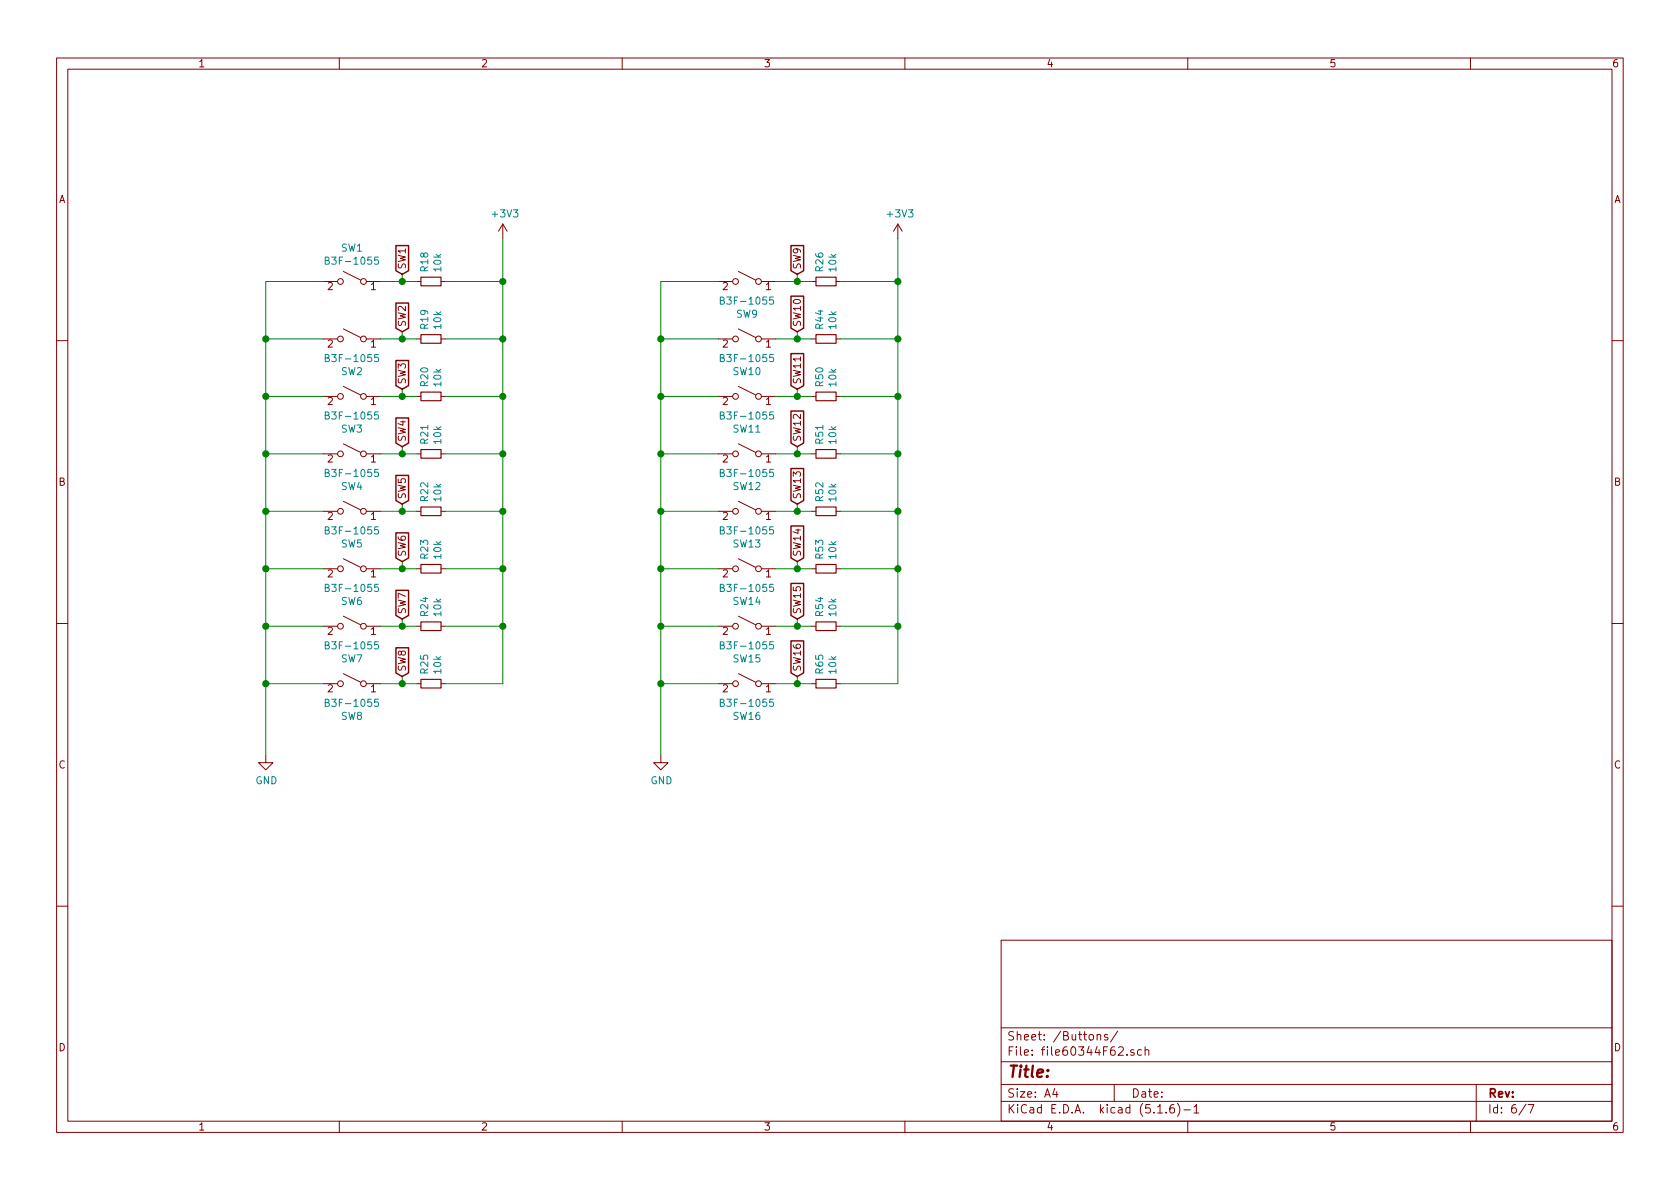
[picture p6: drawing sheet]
EESchema Schematic File Version 4
EELAYER 30 0
EELAYER END
$Descr A4 11693 8268
encoding utf-8
Sheet 6 7
Title ""
Date ""
Rev ""
Comp ""
Comment1 ""
Comment2 ""
Comment3 ""
Comment4 ""
$EndDescr
$Comp
L Switch:SW_SPST SW3
U 1 1
P 2450 2750
F 0 "SW3" H 2450 2525 50  0000 C CNN
F 1 "B3F-1055" H 2450 2616 50  0000 C CNN
F 2 "B3F1000" H 3100 2850 50  0001 L CNN
F 3 "https://omronfs.omron.com/en_US/ecb/products/pdf/en-b3f.pdf" H 3100 2750 50  0001 L CNN
F 4 "OMRON ELECTRONIC COMPONENTS - B3F-1055 - SWITCH, TACTILE, SPST-NO, 50mA, THOUGH HOLE" H 3100 2650 50  0001 L CNN "Description"
F 5 "" H 3100 2550 50  0001 L CNN "Height"
F 6 "653-B3F-1055" H 3100 2450 50  0001 L CNN "Mouser Part Number"
F 7 "https://www.mouser.co.uk/ProductDetail/Omron-Electronics/B3F-1055?qs=1tDaWCEHQQ77i2BzV2Yqkw%3D%3D" H 3100 2350 50  0001 L CNN "Mouser Price/Stock"
F 8 "Omron Electronics" H 3100 2250 50  0001 L CNN "Manufacturer_Name"
F 9 "B3F-1055" H 3100 2150 50  0001 L CNN "Manufacturer_Part_Number"
	1    2450 2750
	-1   0    0    -1  
$EndComp
$Comp
L Switch:SW_SPST SW4
U 1 1
P 2450 3150
F 0 "SW4" H 2450 2925 50  0000 C CNN
F 1 "B3F-1055" H 2450 3016 50  0000 C CNN
F 2 "B3F1000" H 3100 3250 50  0001 L CNN
F 3 "https://omronfs.omron.com/en_US/ecb/products/pdf/en-b3f.pdf" H 3100 3150 50  0001 L CNN
F 4 "OMRON ELECTRONIC COMPONENTS - B3F-1055 - SWITCH, TACTILE, SPST-NO, 50mA, THOUGH HOLE" H 3100 3050 50  0001 L CNN "Description"
F 5 "" H 3100 2950 50  0001 L CNN "Height"
F 6 "653-B3F-1055" H 3100 2850 50  0001 L CNN "Mouser Part Number"
F 7 "https://www.mouser.co.uk/ProductDetail/Omron-Electronics/B3F-1055?qs=1tDaWCEHQQ77i2BzV2Yqkw%3D%3D" H 3100 2750 50  0001 L CNN "Mouser Price/Stock"
F 8 "Omron Electronics" H 3100 2650 50  0001 L CNN "Manufacturer_Name"
F 9 "B3F-1055" H 3100 2550 50  0001 L CNN "Manufacturer_Part_Number"
	1    2450 3150
	-1   0    0    -1  
$EndComp
$Comp
L Switch:SW_SPST SW5
U 1 1
P 2450 3550
F 0 "SW5" H 2450 3325 50  0000 C CNN
F 1 "B3F-1055" H 2450 3416 50  0000 C CNN
F 2 "B3F1000" H 3100 3650 50  0001 L CNN
F 3 "https://omronfs.omron.com/en_US/ecb/products/pdf/en-b3f.pdf" H 3100 3550 50  0001 L CNN
F 4 "OMRON ELECTRONIC COMPONENTS - B3F-1055 - SWITCH, TACTILE, SPST-NO, 50mA, THOUGH HOLE" H 3100 3450 50  0001 L CNN "Description"
F 5 "" H 3100 3350 50  0001 L CNN "Height"
F 6 "653-B3F-1055" H 3100 3250 50  0001 L CNN "Mouser Part Number"
F 7 "https://www.mouser.co.uk/ProductDetail/Omron-Electronics/B3F-1055?qs=1tDaWCEHQQ77i2BzV2Yqkw%3D%3D" H 3100 3150 50  0001 L CNN "Mouser Price/Stock"
F 8 "Omron Electronics" H 3100 3050 50  0001 L CNN "Manufacturer_Name"
F 9 "B3F-1055" H 3100 2950 50  0001 L CNN "Manufacturer_Part_Number"
	1    2450 3550
	-1   0    0    -1  
$EndComp
$Comp
L Switch:SW_SPST SW6
U 1 1
P 2450 3950
F 0 "SW6" H 2450 3725 50  0000 C CNN
F 1 "B3F-1055" H 2450 3816 50  0000 C CNN
F 2 "B3F1000" H 3100 4050 50  0001 L CNN
F 3 "https://omronfs.omron.com/en_US/ecb/products/pdf/en-b3f.pdf" H 3100 3950 50  0001 L CNN
F 4 "OMRON ELECTRONIC COMPONENTS - B3F-1055 - SWITCH, TACTILE, SPST-NO, 50mA, THOUGH HOLE" H 3100 3850 50  0001 L CNN "Description"
F 5 "" H 3100 3750 50  0001 L CNN "Height"
F 6 "653-B3F-1055" H 3100 3650 50  0001 L CNN "Mouser Part Number"
F 7 "https://www.mouser.co.uk/ProductDetail/Omron-Electronics/B3F-1055?qs=1tDaWCEHQQ77i2BzV2Yqkw%3D%3D" H 3100 3550 50  0001 L CNN "Mouser Price/Stock"
F 8 "Omron Electronics" H 3100 3450 50  0001 L CNN "Manufacturer_Name"
F 9 "B3F-1055" H 3100 3350 50  0001 L CNN "Manufacturer_Part_Number"
	1    2450 3950
	-1   0    0    -1  
$EndComp
$Comp
L Switch:SW_SPST SW7
U 1 1
P 2450 4350
F 0 "SW7" H 2450 4125 50  0000 C CNN
F 1 "B3F-1055" H 2450 4216 50  0000 C CNN
F 2 "B3F1000" H 3100 4450 50  0001 L CNN
F 3 "https://omronfs.omron.com/en_US/ecb/products/pdf/en-b3f.pdf" H 3100 4350 50  0001 L CNN
F 4 "OMRON ELECTRONIC COMPONENTS - B3F-1055 - SWITCH, TACTILE, SPST-NO, 50mA, THOUGH HOLE" H 3100 4250 50  0001 L CNN "Description"
F 5 "" H 3100 4150 50  0001 L CNN "Height"
F 6 "653-B3F-1055" H 3100 4050 50  0001 L CNN "Mouser Part Number"
F 7 "https://www.mouser.co.uk/ProductDetail/Omron-Electronics/B3F-1055?qs=1tDaWCEHQQ77i2BzV2Yqkw%3D%3D" H 3100 3950 50  0001 L CNN "Mouser Price/Stock"
F 8 "Omron Electronics" H 3100 3850 50  0001 L CNN "Manufacturer_Name"
F 9 "B3F-1055" H 3100 3750 50  0001 L CNN "Manufacturer_Part_Number"
	1    2450 4350
	-1   0    0    -1  
$EndComp
$Comp
L Switch:SW_SPST SW8
U 1 1
P 2450 4750
F 0 "SW8" H 2450 4525 50  0000 C CNN
F 1 "B3F-1055" H 2450 4616 50  0000 C CNN
F 2 "B3F1000" H 3100 4850 50  0001 L CNN
F 3 "https://omronfs.omron.com/en_US/ecb/products/pdf/en-b3f.pdf" H 3100 4750 50  0001 L CNN
F 4 "OMRON ELECTRONIC COMPONENTS - B3F-1055 - SWITCH, TACTILE, SPST-NO, 50mA, THOUGH HOLE" H 3100 4650 50  0001 L CNN "Description"
F 5 "" H 3100 4550 50  0001 L CNN "Height"
F 6 "653-B3F-1055" H 3100 4450 50  0001 L CNN "Mouser Part Number"
F 7 "https://www.mouser.co.uk/ProductDetail/Omron-Electronics/B3F-1055?qs=1tDaWCEHQQ77i2BzV2Yqkw%3D%3D" H 3100 4350 50  0001 L CNN "Mouser Price/Stock"
F 8 "Omron Electronics" H 3100 4250 50  0001 L CNN "Manufacturer_Name"
F 9 "B3F-1055" H 3100 4150 50  0001 L CNN "Manufacturer_Part_Number"
	1    2450 4750
	-1   0    0    -1  
$EndComp
$Comp
L Switch:SW_SPST SW16
U 1 1
P 5200 4750
F 0 "SW16" H 5200 4525 50  0000 C CNN
F 1 "B3F-1055" H 5200 4616 50  0000 C CNN
F 2 "B3F1000" H 5850 4850 50  0001 L CNN
F 3 "https://omronfs.omron.com/en_US/ecb/products/pdf/en-b3f.pdf" H 5850 4750 50  0001 L CNN
F 4 "OMRON ELECTRONIC COMPONENTS - B3F-1055 - SWITCH, TACTILE, SPST-NO, 50mA, THOUGH HOLE" H 5850 4650 50  0001 L CNN "Description"
F 5 "" H 5850 4550 50  0001 L CNN "Height"
F 6 "653-B3F-1055" H 5850 4450 50  0001 L CNN "Mouser Part Number"
F 7 "https://www.mouser.co.uk/ProductDetail/Omron-Electronics/B3F-1055?qs=1tDaWCEHQQ77i2BzV2Yqkw%3D%3D" H 5850 4350 50  0001 L CNN "Mouser Price/Stock"
F 8 "Omron Electronics" H 5850 4250 50  0001 L CNN "Manufacturer_Name"
F 9 "B3F-1055" H 5850 4150 50  0001 L CNN "Manufacturer_Part_Number"
	1    5200 4750
	-1   0    0    -1  
$EndComp
$Comp
L Switch:SW_SPST SW15
U 1 1
P 5200 4350
F 0 "SW15" H 5200 4125 50  0000 C CNN
F 1 "B3F-1055" H 5200 4216 50  0000 C CNN
F 2 "B3F1000" H 5850 4450 50  0001 L CNN
F 3 "https://omronfs.omron.com/en_US/ecb/products/pdf/en-b3f.pdf" H 5850 4350 50  0001 L CNN
F 4 "OMRON ELECTRONIC COMPONENTS - B3F-1055 - SWITCH, TACTILE, SPST-NO, 50mA, THOUGH HOLE" H 5850 4250 50  0001 L CNN "Description"
F 5 "" H 5850 4150 50  0001 L CNN "Height"
F 6 "653-B3F-1055" H 5850 4050 50  0001 L CNN "Mouser Part Number"
F 7 "https://www.mouser.co.uk/ProductDetail/Omron-Electronics/B3F-1055?qs=1tDaWCEHQQ77i2BzV2Yqkw%3D%3D" H 5850 3950 50  0001 L CNN "Mouser Price/Stock"
F 8 "Omron Electronics" H 5850 3850 50  0001 L CNN "Manufacturer_Name"
F 9 "B3F-1055" H 5850 3750 50  0001 L CNN "Manufacturer_Part_Number"
	1    5200 4350
	-1   0    0    -1  
$EndComp
$Comp
L Switch:SW_SPST SW14
U 1 1
P 5200 3950
F 0 "SW14" H 5200 3725 50  0000 C CNN
F 1 "B3F-1055" H 5200 3816 50  0000 C CNN
F 2 "B3F1000" H 5850 4050 50  0001 L CNN
F 3 "https://omronfs.omron.com/en_US/ecb/products/pdf/en-b3f.pdf" H 5850 3950 50  0001 L CNN
F 4 "OMRON ELECTRONIC COMPONENTS - B3F-1055 - SWITCH, TACTILE, SPST-NO, 50mA, THOUGH HOLE" H 5850 3850 50  0001 L CNN "Description"
F 5 "" H 5850 3750 50  0001 L CNN "Height"
F 6 "653-B3F-1055" H 5850 3650 50  0001 L CNN "Mouser Part Number"
F 7 "https://www.mouser.co.uk/ProductDetail/Omron-Electronics/B3F-1055?qs=1tDaWCEHQQ77i2BzV2Yqkw%3D%3D" H 5850 3550 50  0001 L CNN "Mouser Price/Stock"
F 8 "Omron Electronics" H 5850 3450 50  0001 L CNN "Manufacturer_Name"
F 9 "B3F-1055" H 5850 3350 50  0001 L CNN "Manufacturer_Part_Number"
	1    5200 3950
	-1   0    0    -1  
$EndComp
$Comp
L Switch:SW_SPST SW13
U 1 1
P 5200 3550
F 0 "SW13" H 5200 3325 50  0000 C CNN
F 1 "B3F-1055" H 5200 3416 50  0000 C CNN
F 2 "B3F1000" H 5850 3650 50  0001 L CNN
F 3 "https://omronfs.omron.com/en_US/ecb/products/pdf/en-b3f.pdf" H 5850 3550 50  0001 L CNN
F 4 "OMRON ELECTRONIC COMPONENTS - B3F-1055 - SWITCH, TACTILE, SPST-NO, 50mA, THOUGH HOLE" H 5850 3450 50  0001 L CNN "Description"
F 5 "" H 5850 3350 50  0001 L CNN "Height"
F 6 "653-B3F-1055" H 5850 3250 50  0001 L CNN "Mouser Part Number"
F 7 "https://www.mouser.co.uk/ProductDetail/Omron-Electronics/B3F-1055?qs=1tDaWCEHQQ77i2BzV2Yqkw%3D%3D" H 5850 3150 50  0001 L CNN "Mouser Price/Stock"
F 8 "Omron Electronics" H 5850 3050 50  0001 L CNN "Manufacturer_Name"
F 9 "B3F-1055" H 5850 2950 50  0001 L CNN "Manufacturer_Part_Number"
	1    5200 3550
	-1   0    0    -1  
$EndComp
$Comp
L Switch:SW_SPST SW12
U 1 1
P 5200 3150
F 0 "SW12" H 5200 2925 50  0000 C CNN
F 1 "B3F-1055" H 5200 3016 50  0000 C CNN
F 2 "B3F1000" H 5850 3250 50  0001 L CNN
F 3 "https://omronfs.omron.com/en_US/ecb/products/pdf/en-b3f.pdf" H 5850 3150 50  0001 L CNN
F 4 "OMRON ELECTRONIC COMPONENTS - B3F-1055 - SWITCH, TACTILE, SPST-NO, 50mA, THOUGH HOLE" H 5850 3050 50  0001 L CNN "Description"
F 5 "" H 5850 2950 50  0001 L CNN "Height"
F 6 "653-B3F-1055" H 5850 2850 50  0001 L CNN "Mouser Part Number"
F 7 "https://www.mouser.co.uk/ProductDetail/Omron-Electronics/B3F-1055?qs=1tDaWCEHQQ77i2BzV2Yqkw%3D%3D" H 5850 2750 50  0001 L CNN "Mouser Price/Stock"
F 8 "Omron Electronics" H 5850 2650 50  0001 L CNN "Manufacturer_Name"
F 9 "B3F-1055" H 5850 2550 50  0001 L CNN "Manufacturer_Part_Number"
	1    5200 3150
	-1   0    0    -1  
$EndComp
$Comp
L Switch:SW_SPST SW11
U 1 1
P 5200 2750
F 0 "SW11" H 5200 2525 50  0000 C CNN
F 1 "B3F-1055" H 5200 2616 50  0000 C CNN
F 2 "B3F1000" H 5850 2850 50  0001 L CNN
F 3 "https://omronfs.omron.com/en_US/ecb/products/pdf/en-b3f.pdf" H 5850 2750 50  0001 L CNN
F 4 "OMRON ELECTRONIC COMPONENTS - B3F-1055 - SWITCH, TACTILE, SPST-NO, 50mA, THOUGH HOLE" H 5850 2650 50  0001 L CNN "Description"
F 5 "" H 5850 2550 50  0001 L CNN "Height"
F 6 "653-B3F-1055" H 5850 2450 50  0001 L CNN "Mouser Part Number"
F 7 "https://www.mouser.co.uk/ProductDetail/Omron-Electronics/B3F-1055?qs=1tDaWCEHQQ77i2BzV2Yqkw%3D%3D" H 5850 2350 50  0001 L CNN "Mouser Price/Stock"
F 8 "Omron Electronics" H 5850 2250 50  0001 L CNN "Manufacturer_Name"
F 9 "B3F-1055" H 5850 2150 50  0001 L CNN "Manufacturer_Part_Number"
	1    5200 2750
	-1   0    0    -1  
$EndComp
$Comp
L Switch:SW_SPST SW10
U 1 1
P 5200 2350
F 0 "SW10" H 5200 2125 50  0000 C CNN
F 1 "B3F-1055" H 5200 2216 50  0000 C CNN
F 2 "B3F1000" H 5850 2450 50  0001 L CNN
F 3 "https://omronfs.omron.com/en_US/ecb/products/pdf/en-b3f.pdf" H 5850 2350 50  0001 L CNN
F 4 "OMRON ELECTRONIC COMPONENTS - B3F-1055 - SWITCH, TACTILE, SPST-NO, 50mA, THOUGH HOLE" H 5850 2250 50  0001 L CNN "Description"
F 5 "" H 5850 2150 50  0001 L CNN "Height"
F 6 "653-B3F-1055" H 5850 2050 50  0001 L CNN "Mouser Part Number"
F 7 "https://www.mouser.co.uk/ProductDetail/Omron-Electronics/B3F-1055?qs=1tDaWCEHQQ77i2BzV2Yqkw%3D%3D" H 5850 1950 50  0001 L CNN "Mouser Price/Stock"
F 8 "Omron Electronics" H 5850 1850 50  0001 L CNN "Manufacturer_Name"
F 9 "B3F-1055" H 5850 1750 50  0001 L CNN "Manufacturer_Part_Number"
	1    5200 2350
	-1   0    0    -1  
$EndComp
$Comp
L Switch:SW_SPST SW9
U 1 1
P 5200 1950
F 0 "SW9" H 5200 1725 50  0000 C CNN
F 1 "B3F-1055" H 5200 1816 50  0000 C CNN
F 2 "B3F1000" H 5850 2050 50  0001 L CNN
F 3 "https://omronfs.omron.com/en_US/ecb/products/pdf/en-b3f.pdf" H 5850 1950 50  0001 L CNN
F 4 "OMRON ELECTRONIC COMPONENTS - B3F-1055 - SWITCH, TACTILE, SPST-NO, 50mA, THOUGH HOLE" H 5850 1850 50  0001 L CNN "Description"
F 5 "" H 5850 1750 50  0001 L CNN "Height"
F 6 "653-B3F-1055" H 5850 1650 50  0001 L CNN "Mouser Part Number"
F 7 "https://www.mouser.co.uk/ProductDetail/Omron-Electronics/B3F-1055?qs=1tDaWCEHQQ77i2BzV2Yqkw%3D%3D" H 5850 1550 50  0001 L CNN "Mouser Price/Stock"
F 8 "Omron Electronics" H 5850 1450 50  0001 L CNN "Manufacturer_Name"
F 9 "B3F-1055" H 5850 1350 50  0001 L CNN "Manufacturer_Part_Number"
	1    5200 1950
	-1   0    0    -1  
$EndComp
$Comp
L Switch:SW_SPST SW1
U 1 1
P 2450 1950
F 0 "SW1" H 2450 2185 50  0000 C CNN
F 1 "B3F-1055" H 2450 2094 50  0000 C CNN
F 2 "B3F1000" H 3100 2050 50  0001 L CNN
F 3 "https://omronfs.omron.com/en_US/ecb/products/pdf/en-b3f.pdf" H 3100 1950 50  0001 L CNN
F 4 "OMRON ELECTRONIC COMPONENTS - B3F-1055 - SWITCH, TACTILE, SPST-NO, 50mA, THOUGH HOLE" H 3100 1850 50  0001 L CNN "Description"
F 5 "" H 3100 1750 50  0001 L CNN "Height"
F 6 "653-B3F-1055" H 3100 1650 50  0001 L CNN "Mouser Part Number"
F 7 "https://www.mouser.co.uk/ProductDetail/Omron-Electronics/B3F-1055?qs=1tDaWCEHQQ77i2BzV2Yqkw%3D%3D" H 3100 1550 50  0001 L CNN "Mouser Price/Stock"
F 8 "Omron Electronics" H 3100 1450 50  0001 L CNN "Manufacturer_Name"
F 9 "B3F-1055" H 3100 1350 50  0001 L CNN "Manufacturer_Part_Number"
	1    2450 1950
	-1   0    0    -1  
$EndComp
$Comp
L Switch:SW_SPST SW2
U 1 1
P 2450 2350
F 0 "SW2" H 2450 2125 50  0000 C CNN
F 1 "B3F-1055" H 2450 2216 50  0000 C CNN
F 2 "B3F1000" H 3100 2450 50  0001 L CNN
F 3 "https://omronfs.omron.com/en_US/ecb/products/pdf/en-b3f.pdf" H 3100 2350 50  0001 L CNN
F 4 "OMRON ELECTRONIC COMPONENTS - B3F-1055 - SWITCH, TACTILE, SPST-NO, 50mA, THOUGH HOLE" H 3100 2250 50  0001 L CNN "Description"
F 5 "" H 3100 2150 50  0001 L CNN "Height"
F 6 "653-B3F-1055" H 3100 2050 50  0001 L CNN "Mouser Part Number"
F 7 "https://www.mouser.co.uk/ProductDetail/Omron-Electronics/B3F-1055?qs=1tDaWCEHQQ77i2BzV2Yqkw%3D%3D" H 3100 1950 50  0001 L CNN "Mouser Price/Stock"
F 8 "Omron Electronics" H 3100 1850 50  0001 L CNN "Manufacturer_Name"
F 9 "B3F-1055" H 3100 1750 50  0001 L CNN "Manufacturer_Part_Number"
	1    2450 2350
	-1   0    0    -1  
$EndComp
$Comp
L power:GND #PWR0162
U 1 1
P 1850 5250
F 0 "#PWR0162" H 1850 5000 50  0001 C CNN
F 1 "GND" H 1855 5077 50  0000 C CNN
F 2 "" H 1850 5250 50  0001 C CNN
F 3 "" H 1850 5250 50  0001 C CNN
	1    1850 5250
	1    0    0    -1  
$EndComp
Wire Wire Line
	1850 1950 2250 1950
Wire Wire Line
	2250 2350 1850 2350
Connection ~ 1850 2350
Wire Wire Line
	2250 2750 1850 2750
Wire Wire Line
	2250 3150 1850 3150
Wire Wire Line
	2250 3550 1850 3550
Wire Wire Line
	2250 3950 1850 3950
Wire Wire Line
	2250 4350 1850 4350
Wire Wire Line
	2250 4750 1850 4750
$Comp
L Device:R_Small R18
U 1 1
P 3000 1950
AR Path="/60344F63/609641EC" Ref="R18"  Part="1" 
AR Path="/609641EC" Ref="R?"  Part="1" 
F 0 "R18" H 3059 1996 50  0000 L CNN
F 1 "10k" H 3059 1905 50  0000 L CNN
F 2 "Resistor_SMD:R_0805_2012Metric_Pad1.15x1.40mm_HandSolder" H 3000 1950 50  0001 C CNN
F 3 "~" H 3000 1950 50  0001 C CNN
F 4 "C17414" H 3000 1950 50  0001 C CNN "LCSC"
F 5 "Vishay" H 3000 1950 50  0001 C CNN "Manufacturer_Name"
F 6 "CRCW080510K0FKEAC" H 3000 1950 50  0001 C CNN "Manufacturer_Part_Number"
F 7 "71-CRCW080510K0FKEAC" H 3000 1950 50  0001 C CNN "Mouser Part Number"
	1    3000 1950
	0    -1   -1   0   
$EndComp
$Comp
L Device:R_Small R19
U 1 1
P 3000 2350
AR Path="/60344F63/60964457" Ref="R19"  Part="1" 
AR Path="/60964457" Ref="R?"  Part="1" 
F 0 "R19" H 3059 2396 50  0000 L CNN
F 1 "10k" H 3059 2305 50  0000 L CNN
F 2 "Resistor_SMD:R_0805_2012Metric_Pad1.15x1.40mm_HandSolder" H 3000 2350 50  0001 C CNN
F 3 "~" H 3000 2350 50  0001 C CNN
F 4 "C17414" H 3000 2350 50  0001 C CNN "LCSC"
F 5 "Vishay" H 3000 2350 50  0001 C CNN "Manufacturer_Name"
F 6 "CRCW080510K0FKEAC" H 3000 2350 50  0001 C CNN "Manufacturer_Part_Number"
F 7 "71-CRCW080510K0FKEAC" H 3000 2350 50  0001 C CNN "Mouser Part Number"
	1    3000 2350
	0    -1   -1   0   
$EndComp
$Comp
L Device:R_Small R20
U 1 1
P 3000 2750
AR Path="/60344F63/60964D8E" Ref="R20"  Part="1" 
AR Path="/60964D8E" Ref="R?"  Part="1" 
F 0 "R20" H 3059 2796 50  0000 L CNN
F 1 "10k" H 3059 2705 50  0000 L CNN
F 2 "Resistor_SMD:R_0805_2012Metric_Pad1.15x1.40mm_HandSolder" H 3000 2750 50  0001 C CNN
F 3 "~" H 3000 2750 50  0001 C CNN
F 4 "C17414" H 3000 2750 50  0001 C CNN "LCSC"
F 5 "Vishay" H 3000 2750 50  0001 C CNN "Manufacturer_Name"
F 6 "CRCW080510K0FKEAC" H 3000 2750 50  0001 C CNN "Manufacturer_Part_Number"
F 7 "71-CRCW080510K0FKEAC" H 3000 2750 50  0001 C CNN "Mouser Part Number"
	1    3000 2750
	0    -1   -1   0   
$EndComp
Connection ~ 1850 2750
Wire Wire Line
	1850 2750 1850 2350
Wire Wire Line
	1850 2750 1850 3150
Wire Wire Line
	1850 1950 1850 2350
$Comp
L Device:R_Small R21
U 1 1
P 3000 3150
AR Path="/60344F63/6096B6AF" Ref="R21"  Part="1" 
AR Path="/6096B6AF" Ref="R?"  Part="1" 
F 0 "R21" H 3059 3196 50  0000 L CNN
F 1 "10k" H 3059 3105 50  0000 L CNN
F 2 "Resistor_SMD:R_0805_2012Metric_Pad1.15x1.40mm_HandSolder" H 3000 3150 50  0001 C CNN
F 3 "~" H 3000 3150 50  0001 C CNN
F 4 "C17414" H 3000 3150 50  0001 C CNN "LCSC"
F 5 "Vishay" H 3000 3150 50  0001 C CNN "Manufacturer_Name"
F 6 "CRCW080510K0FKEAC" H 3000 3150 50  0001 C CNN "Manufacturer_Part_Number"
F 7 "71-CRCW080510K0FKEAC" H 3000 3150 50  0001 C CNN "Mouser Part Number"
	1    3000 3150
	0    -1   -1   0   
$EndComp
$Comp
L Device:R_Small R22
U 1 1
P 3000 3550
AR Path="/60344F63/6096B6B5" Ref="R22"  Part="1" 
AR Path="/6096B6B5" Ref="R?"  Part="1" 
F 0 "R22" H 3059 3596 50  0000 L CNN
F 1 "10k" H 3059 3505 50  0000 L CNN
F 2 "Resistor_SMD:R_0805_2012Metric_Pad1.15x1.40mm_HandSolder" H 3000 3550 50  0001 C CNN
F 3 "~" H 3000 3550 50  0001 C CNN
F 4 "C17414" H 3000 3550 50  0001 C CNN "LCSC"
F 5 "Vishay" H 3000 3550 50  0001 C CNN "Manufacturer_Name"
F 6 "CRCW080510K0FKEAC" H 3000 3550 50  0001 C CNN "Manufacturer_Part_Number"
F 7 "71-CRCW080510K0FKEAC" H 3000 3550 50  0001 C CNN "Mouser Part Number"
	1    3000 3550
	0    -1   -1   0   
$EndComp
$Comp
L Device:R_Small R23
U 1 1
P 3000 3950
AR Path="/60344F63/6096B6BB" Ref="R23"  Part="1" 
AR Path="/6096B6BB" Ref="R?"  Part="1" 
F 0 "R23" H 3059 3996 50  0000 L CNN
F 1 "10k" H 3059 3905 50  0000 L CNN
F 2 "Resistor_SMD:R_0805_2012Metric_Pad1.15x1.40mm_HandSolder" H 3000 3950 50  0001 C CNN
F 3 "~" H 3000 3950 50  0001 C CNN
F 4 "C17414" H 3000 3950 50  0001 C CNN "LCSC"
F 5 "Vishay" H 3000 3950 50  0001 C CNN "Manufacturer_Name"
F 6 "CRCW080510K0FKEAC" H 3000 3950 50  0001 C CNN "Manufacturer_Part_Number"
F 7 "71-CRCW080510K0FKEAC" H 3000 3950 50  0001 C CNN "Mouser Part Number"
	1    3000 3950
	0    -1   -1   0   
$EndComp
Connection ~ 1850 3150
Wire Wire Line
	1850 3150 1850 3550
Connection ~ 1850 3550
Wire Wire Line
	1850 3550 1850 3950
Connection ~ 1850 3950
Wire Wire Line
	1850 3950 1850 4350
$Comp
L Device:R_Small R24
U 1 1
P 3000 4350
AR Path="/60344F63/6096F94A" Ref="R24"  Part="1" 
AR Path="/6096F94A" Ref="R?"  Part="1" 
F 0 "R24" H 3059 4396 50  0000 L CNN
F 1 "10k" H 3059 4305 50  0000 L CNN
F 2 "Resistor_SMD:R_0805_2012Metric_Pad1.15x1.40mm_HandSolder" H 3000 4350 50  0001 C CNN
F 3 "~" H 3000 4350 50  0001 C CNN
F 4 "C17414" H 3000 4350 50  0001 C CNN "LCSC"
F 5 "Vishay" H 3000 4350 50  0001 C CNN "Manufacturer_Name"
F 6 "CRCW080510K0FKEAC" H 3000 4350 50  0001 C CNN "Manufacturer_Part_Number"
F 7 "71-CRCW080510K0FKEAC" H 3000 4350 50  0001 C CNN "Mouser Part Number"
	1    3000 4350
	0    -1   -1   0   
$EndComp
$Comp
L Device:R_Small R25
U 1 1
P 3000 4750
AR Path="/60344F63/6096F950" Ref="R25"  Part="1" 
AR Path="/6096F950" Ref="R?"  Part="1" 
F 0 "R25" H 3059 4796 50  0000 L CNN
F 1 "10k" H 3059 4705 50  0000 L CNN
F 2 "Resistor_SMD:R_0805_2012Metric_Pad1.15x1.40mm_HandSolder" H 3000 4750 50  0001 C CNN
F 3 "~" H 3000 4750 50  0001 C CNN
F 4 "C17414" H 3000 4750 50  0001 C CNN "LCSC"
F 5 "Vishay" H 3000 4750 50  0001 C CNN "Manufacturer_Name"
F 6 "CRCW080510K0FKEAC" H 3000 4750 50  0001 C CNN "Manufacturer_Part_Number"
F 7 "71-CRCW080510K0FKEAC" H 3000 4750 50  0001 C CNN "Mouser Part Number"
	1    3000 4750
	0    -1   -1   0   
$EndComp
Connection ~ 1850 4350
Wire Wire Line
	1850 4350 1850 4750
Wire Wire Line
	1850 5250 1850 4750
Connection ~ 1850 4750
Wire Wire Line
	3500 1650 3500 1950
Wire Wire Line
	3500 4750 3100 4750
Wire Wire Line
	3100 4350 3500 4350
Connection ~ 3500 4350
Wire Wire Line
	3500 4350 3500 4750
Wire Wire Line
	3100 3950 3500 3950
Wire Wire Line
	3100 3550 3500 3550
Wire Wire Line
	3100 3150 3500 3150
Wire Wire Line
	3100 2750 3500 2750
Wire Wire Line
	3100 2350 3500 2350
Wire Wire Line
	3100 1950 3500 1950
Wire Wire Line
	2650 1950 2800 1950
Wire Wire Line
	2650 2350 2800 2350
Wire Wire Line
	2650 2750 2800 2750
Wire Wire Line
	2650 3150 2800 3150
Wire Wire Line
	2650 3550 2800 3550
Wire Wire Line
	2650 3950 2800 3950
Wire Wire Line
	2650 4350 2800 4350
Wire Wire Line
	2650 4750 2800 4750
$Comp
L power:GND #PWR0164
U 1 1
P 4600 5250
F 0 "#PWR0164" H 4600 5000 50  0001 C CNN
F 1 "GND" H 4605 5077 50  0000 C CNN
F 2 "" H 4600 5250 50  0001 C CNN
F 3 "" H 4600 5250 50  0001 C CNN
	1    4600 5250
	1    0    0    -1  
$EndComp
Wire Wire Line
	4600 1950 5000 1950
Wire Wire Line
	5000 2350 4600 2350
Connection ~ 4600 2350
Wire Wire Line
	5000 2750 4600 2750
Wire Wire Line
	5000 3150 4600 3150
Wire Wire Line
	5000 3550 4600 3550
Wire Wire Line
	5000 3950 4600 3950
Wire Wire Line
	5000 4350 4600 4350
Wire Wire Line
	5000 4750 4600 4750
Connection ~ 4600 2750
Wire Wire Line
	4600 2750 4600 2350
Wire Wire Line
	4600 2750 4600 3150
Wire Wire Line
	4600 1950 4600 2350
Connection ~ 4600 3150
Wire Wire Line
	4600 3150 4600 3550
Connection ~ 4600 3550
Wire Wire Line
	4600 3550 4600 3950
Connection ~ 4600 3950
Wire Wire Line
	4600 3950 4600 4350
Connection ~ 4600 4350
Wire Wire Line
	4600 4350 4600 4750
Wire Wire Line
	4600 5250 4600 4750
Connection ~ 4600 4750
Text GLabel 2800 1900 1    50   Input ~ 0
SW1
Wire Wire Line
	2800 1900 2800 1950
Text GLabel 2800 2300 1    50   Input ~ 0
SW2
Wire Wire Line
	2800 2300 2800 2350
Text GLabel 2800 2700 1    50   Input ~ 0
SW3
Wire Wire Line
	2800 2700 2800 2750
Text GLabel 2800 3100 1    50   Input ~ 0
SW4
Wire Wire Line
	2800 3100 2800 3150
Text GLabel 2800 3500 1    50   Input ~ 0
SW5
Wire Wire Line
	2800 3500 2800 3550
Text GLabel 2800 3900 1    50   Input ~ 0
SW6
Wire Wire Line
	2800 3900 2800 3950
Text GLabel 2800 4300 1    50   Input ~ 0
SW7
Wire Wire Line
	2800 4300 2800 4350
Text GLabel 2800 4700 1    50   Input ~ 0
SW8
Wire Wire Line
	2800 4700 2800 4750
$Comp
L Device:R_Small R26
U 1 1
P 5750 1950
AR Path="/60344F63/60997A78" Ref="R26"  Part="1" 
AR Path="/60997A78" Ref="R?"  Part="1" 
F 0 "R26" H 5809 1996 50  0000 L CNN
F 1 "10k" H 5809 1905 50  0000 L CNN
F 2 "Resistor_SMD:R_0805_2012Metric_Pad1.15x1.40mm_HandSolder" H 5750 1950 50  0001 C CNN
F 3 "~" H 5750 1950 50  0001 C CNN
F 4 "C17414" H 5750 1950 50  0001 C CNN "LCSC"
F 5 "Vishay" H 5750 1950 50  0001 C CNN "Manufacturer_Name"
F 6 "CRCW080510K0FKEAC" H 5750 1950 50  0001 C CNN "Manufacturer_Part_Number"
F 7 "71-CRCW080510K0FKEAC" H 5750 1950 50  0001 C CNN "Mouser Part Number"
	1    5750 1950
	0    -1   -1   0   
$EndComp
$Comp
L Device:R_Small R44
U 1 1
P 5750 2350
AR Path="/60344F63/60997A7E" Ref="R44"  Part="1" 
AR Path="/60997A7E" Ref="R?"  Part="1" 
F 0 "R44" H 5809 2396 50  0000 L CNN
F 1 "10k" H 5809 2305 50  0000 L CNN
F 2 "Resistor_SMD:R_0805_2012Metric_Pad1.15x1.40mm_HandSolder" H 5750 2350 50  0001 C CNN
F 3 "~" H 5750 2350 50  0001 C CNN
F 4 "C17414" H 5750 2350 50  0001 C CNN "LCSC"
F 5 "Vishay" H 5750 2350 50  0001 C CNN "Manufacturer_Name"
F 6 "CRCW080510K0FKEAC" H 5750 2350 50  0001 C CNN "Manufacturer_Part_Number"
F 7 "71-CRCW080510K0FKEAC" H 5750 2350 50  0001 C CNN "Mouser Part Number"
	1    5750 2350
	0    -1   -1   0   
$EndComp
$Comp
L Device:R_Small R50
U 1 1
P 5750 2750
AR Path="/60344F63/60997A84" Ref="R50"  Part="1" 
AR Path="/60997A84" Ref="R?"  Part="1" 
F 0 "R50" H 5809 2796 50  0000 L CNN
F 1 "10k" H 5809 2705 50  0000 L CNN
F 2 "Resistor_SMD:R_0805_2012Metric_Pad1.15x1.40mm_HandSolder" H 5750 2750 50  0001 C CNN
F 3 "~" H 5750 2750 50  0001 C CNN
F 4 "C17414" H 5750 2750 50  0001 C CNN "LCSC"
F 5 "Vishay" H 5750 2750 50  0001 C CNN "Manufacturer_Name"
F 6 "CRCW080510K0FKEAC" H 5750 2750 50  0001 C CNN "Manufacturer_Part_Number"
F 7 "71-CRCW080510K0FKEAC" H 5750 2750 50  0001 C CNN "Mouser Part Number"
	1    5750 2750
	0    -1   -1   0   
$EndComp
$Comp
L Device:R_Small R51
U 1 1
P 5750 3150
AR Path="/60344F63/60997A8A" Ref="R51"  Part="1" 
AR Path="/60997A8A" Ref="R?"  Part="1" 
F 0 "R51" H 5809 3196 50  0000 L CNN
F 1 "10k" H 5809 3105 50  0000 L CNN
F 2 "Resistor_SMD:R_0805_2012Metric_Pad1.15x1.40mm_HandSolder" H 5750 3150 50  0001 C CNN
F 3 "~" H 5750 3150 50  0001 C CNN
F 4 "C17414" H 5750 3150 50  0001 C CNN "LCSC"
F 5 "Vishay" H 5750 3150 50  0001 C CNN "Manufacturer_Name"
F 6 "CRCW080510K0FKEAC" H 5750 3150 50  0001 C CNN "Manufacturer_Part_Number"
F 7 "71-CRCW080510K0FKEAC" H 5750 3150 50  0001 C CNN "Mouser Part Number"
	1    5750 3150
	0    -1   -1   0   
$EndComp
$Comp
L Device:R_Small R52
U 1 1
P 5750 3550
AR Path="/60344F63/60997A90" Ref="R52"  Part="1" 
AR Path="/60997A90" Ref="R?"  Part="1" 
F 0 "R52" H 5809 3596 50  0000 L CNN
F 1 "10k" H 5809 3505 50  0000 L CNN
F 2 "Resistor_SMD:R_0805_2012Metric_Pad1.15x1.40mm_HandSolder" H 5750 3550 50  0001 C CNN
F 3 "~" H 5750 3550 50  0001 C CNN
F 4 "C17414" H 5750 3550 50  0001 C CNN "LCSC"
F 5 "Vishay" H 5750 3550 50  0001 C CNN "Manufacturer_Name"
F 6 "CRCW080510K0FKEAC" H 5750 3550 50  0001 C CNN "Manufacturer_Part_Number"
F 7 "71-CRCW080510K0FKEAC" H 5750 3550 50  0001 C CNN "Mouser Part Number"
	1    5750 3550
	0    -1   -1   0   
$EndComp
$Comp
L Device:R_Small R53
U 1 1
P 5750 3950
AR Path="/60344F63/60997A96" Ref="R53"  Part="1" 
AR Path="/60997A96" Ref="R?"  Part="1" 
F 0 "R53" H 5809 3996 50  0000 L CNN
F 1 "10k" H 5809 3905 50  0000 L CNN
F 2 "Resistor_SMD:R_0805_2012Metric_Pad1.15x1.40mm_HandSolder" H 5750 3950 50  0001 C CNN
F 3 "~" H 5750 3950 50  0001 C CNN
F 4 "C17414" H 5750 3950 50  0001 C CNN "LCSC"
F 5 "Vishay" H 5750 3950 50  0001 C CNN "Manufacturer_Name"
F 6 "CRCW080510K0FKEAC" H 5750 3950 50  0001 C CNN "Manufacturer_Part_Number"
F 7 "71-CRCW080510K0FKEAC" H 5750 3950 50  0001 C CNN "Mouser Part Number"
	1    5750 3950
	0    -1   -1   0   
$EndComp
$Comp
L Device:R_Small R54
U 1 1
P 5750 4350
AR Path="/60344F63/60997A9C" Ref="R54"  Part="1" 
AR Path="/60997A9C" Ref="R?"  Part="1" 
F 0 "R54" H 5809 4396 50  0000 L CNN
F 1 "10k" H 5809 4305 50  0000 L CNN
F 2 "Resistor_SMD:R_0805_2012Metric_Pad1.15x1.40mm_HandSolder" H 5750 4350 50  0001 C CNN
F 3 "~" H 5750 4350 50  0001 C CNN
F 4 "C17414" H 5750 4350 50  0001 C CNN "LCSC"
F 5 "Vishay" H 5750 4350 50  0001 C CNN "Manufacturer_Name"
F 6 "CRCW080510K0FKEAC" H 5750 4350 50  0001 C CNN "Manufacturer_Part_Number"
F 7 "71-CRCW080510K0FKEAC" H 5750 4350 50  0001 C CNN "Mouser Part Number"
	1    5750 4350
	0    -1   -1   0   
$EndComp
$Comp
L Device:R_Small R65
U 1 1
P 5750 4750
AR Path="/60344F63/60997AA2" Ref="R65"  Part="1" 
AR Path="/60997AA2" Ref="R?"  Part="1" 
F 0 "R65" H 5809 4796 50  0000 L CNN
F 1 "10k" H 5809 4705 50  0000 L CNN
F 2 "Resistor_SMD:R_0805_2012Metric_Pad1.15x1.40mm_HandSolder" H 5750 4750 50  0001 C CNN
F 3 "~" H 5750 4750 50  0001 C CNN
F 4 "C17414" H 5750 4750 50  0001 C CNN "LCSC"
F 5 "Vishay" H 5750 4750 50  0001 C CNN "Manufacturer_Name"
F 6 "CRCW080510K0FKEAC" H 5750 4750 50  0001 C CNN "Manufacturer_Part_Number"
F 7 "71-CRCW080510K0FKEAC" H 5750 4750 50  0001 C CNN "Mouser Part Number"
	1    5750 4750
	0    -1   -1   0   
$EndComp
Wire Wire Line
	6250 1650 6250 1950
Wire Wire Line
	6250 4750 5850 4750
Wire Wire Line
	5850 4350 6250 4350
Connection ~ 6250 4350
Wire Wire Line
	6250 4350 6250 4750
Wire Wire Line
	5850 3950 6250 3950
Wire Wire Line
	5850 3550 6250 3550
Wire Wire Line
	5850 3150 6250 3150
Wire Wire Line
	5850 2750 6250 2750
Wire Wire Line
	5850 2350 6250 2350
Wire Wire Line
	5850 1950 6250 1950
Wire Wire Line
	5400 1950 5550 1950
Wire Wire Line
	5400 2350 5550 2350
Wire Wire Line
	5400 2750 5550 2750
Wire Wire Line
	5400 3150 5550 3150
Wire Wire Line
	5400 3550 5550 3550
Wire Wire Line
	5400 3950 5550 3950
Wire Wire Line
	5400 4350 5550 4350
Wire Wire Line
	5400 4750 5550 4750
Text GLabel 5550 1900 1    50   Input ~ 0
SW9
Wire Wire Line
	5550 1900 5550 1950
Text GLabel 5550 2300 1    50   Input ~ 0
SW10
Wire Wire Line
	5550 2300 5550 2350
Text GLabel 5550 2700 1    50   Input ~ 0
SW11
Wire Wire Line
	5550 2700 5550 2750
Text GLabel 5550 3100 1    50   Input ~ 0
SW12
Wire Wire Line
	5550 3100 5550 3150
Text GLabel 5550 3500 1    50   Input ~ 0
SW13
Wire Wire Line
	5550 3500 5550 3550
Text GLabel 5550 3900 1    50   Input ~ 0
SW14
Wire Wire Line
	5550 3900 5550 3950
Text GLabel 5550 4300 1    50   Input ~ 0
SW15
Wire Wire Line
	5550 4300 5550 4350
Text GLabel 5550 4700 1    50   Input ~ 0
SW16
Wire Wire Line
	5550 4700 5550 4750
Connection ~ 3500 1950
Wire Wire Line
	3500 1950 3500 2350
Connection ~ 3500 2350
Wire Wire Line
	3500 2350 3500 2750
Connection ~ 3500 2750
Wire Wire Line
	3500 2750 3500 3150
Connection ~ 3500 3150
Wire Wire Line
	3500 3150 3500 3550
Connection ~ 3500 3550
Wire Wire Line
	3500 3550 3500 3950
Connection ~ 3500 3950
Wire Wire Line
	3500 3950 3500 4350
Connection ~ 6250 3950
Wire Wire Line
	6250 3950 6250 4350
Connection ~ 6250 3550
Wire Wire Line
	6250 3550 6250 3950
Connection ~ 6250 3150
Wire Wire Line
	6250 3150 6250 3550
Connection ~ 6250 2750
Wire Wire Line
	6250 2750 6250 3150
Connection ~ 6250 2350
Wire Wire Line
	6250 2350 6250 2750
Connection ~ 6250 1950
Wire Wire Line
	6250 1950 6250 2350
Connection ~ 5550 1950
Wire Wire Line
	5550 1950 5650 1950
Connection ~ 5550 2350
Wire Wire Line
	5550 2350 5650 2350
Connection ~ 5550 2750
Wire Wire Line
	5550 2750 5650 2750
Connection ~ 5550 3150
Wire Wire Line
	5550 3150 5650 3150
Connection ~ 5550 3550
Wire Wire Line
	5550 3550 5650 3550
Connection ~ 5550 3950
Wire Wire Line
	5550 3950 5650 3950
Connection ~ 5550 4750
Wire Wire Line
	5550 4750 5650 4750
Connection ~ 5550 4350
Wire Wire Line
	5550 4350 5650 4350
Connection ~ 2800 4750
Wire Wire Line
	2800 4750 2900 4750
Connection ~ 2800 4350
Wire Wire Line
	2800 4350 2900 4350
Connection ~ 2800 3950
Wire Wire Line
	2800 3950 2900 3950
Connection ~ 2800 3550
Wire Wire Line
	2800 3550 2900 3550
Connection ~ 2800 3150
Wire Wire Line
	2800 3150 2900 3150
Connection ~ 2800 2750
Wire Wire Line
	2800 2750 2900 2750
Connection ~ 2800 2350
Wire Wire Line
	2800 2350 2900 2350
Connection ~ 2800 1950
Wire Wire Line
	2800 1950 2900 1950
$Comp
L power:+3V3 #PWR0151
U 1 1
P 6250 1650
F 0 "#PWR0151" H 6250 1500 50  0001 C CNN
F 1 "+3V3" H 6265 1823 50  0000 C CNN
F 2 "" H 6250 1650 50  0001 C CNN
F 3 "" H 6250 1650 50  0001 C CNN
	1    6250 1650
	1    0    0    -1  
$EndComp
$Comp
L power:+3V3 #PWR0155
U 1 1
P 3500 1650
F 0 "#PWR0155" H 3500 1500 50  0001 C CNN
F 1 "+3V3" H 3515 1823 50  0000 C CNN
F 2 "" H 3500 1650 50  0001 C CNN
F 3 "" H 3500 1650 50  0001 C CNN
	1    3500 1650
	1    0    0    -1  
$EndComp
$EndSCHEMATC
